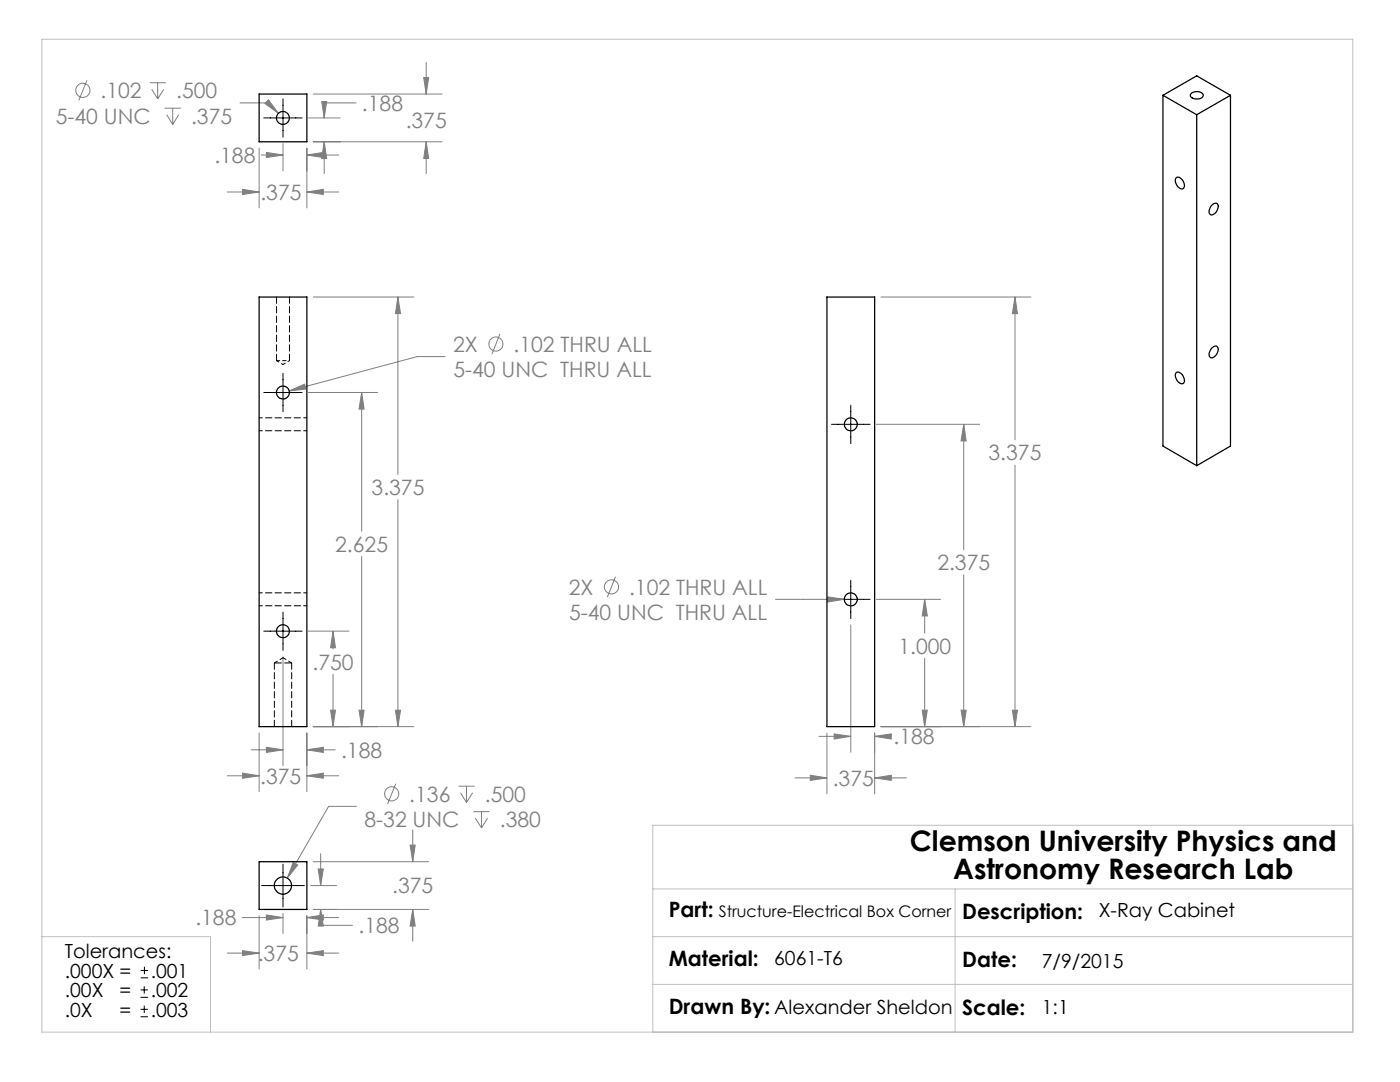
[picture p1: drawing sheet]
<svg xmlns="http://www.w3.org/2000/svg" width="279mm" height="216mm" viewBox="0 0 279 216" stroke-linecap="round" stroke-linejoin="round" font-family="sans-serif">
<g fill="none" stroke="#808080" stroke-width=".2">
<path d="M17.4 16l-1.7 4M29.9 16.5h3.2M30.3 17.8l1.2 1.9M31.5 16.5v3.2M32.7 17.8l-1.2 1.9M62.5 18.8h25.7M84.6 15.5h.9l-.4 3.3zM85.1 12.4v6.4M32.8 21.6h3.3M33.3 22.9l1.2 1.9M34.5 21.6v3.2M35.7 22.9l-1.2 1.9"/>
<path d="M45.4 38.3h6.3M47.9 20.5h5.6l2.1 2.1M48.4 37.8l3.3 .5-3.3 .5zM51.7 29.6v11.9M52.1 30.9h4.4M52.8 20.6l.8-.7 2 2.7zM53.2 30.4l3.3 .5-3.3 .5zM56.5 28.6v5.5M61.2 30.9l3.3-.5v1zM61.2 38.3l3.3-.5v1zM61.2 29.6v11.9M61.2 30.9h6.4"/>
<path d="M61.2 38.3h6.4M61.6 23.5h6.3M62.5 28.3h25.7M64.2 20.2h1l-.5 3.3zM64.7 28.3l.5 3.3h-1zM64.7 28.3v6.3M71 20.5h-6.3v3M85.1 28.3l.4 3.3h-.9zM85.1 28.3v6.3M62.5 59.3h20.1M79.4 59.3l.5 3.3h-1zM79.4 59.3v35.4"/>
<path d="M175.8 59.3h29.9M202.6 59.3l.5 3.3h-1.1zM202.6 59.3v28.5M57.7 78l3.1-1.3 .2 .9zM61.6 78.3h13.8M72.2 78.3l.5 3.3h-1.1zM72.2 78.3v27.7M88.8 71.2h-5.5l-25.6 6.8M99.8 66.6l-1.6 4.1M79.4 99.7v45.3M174.9 84.7h20.6M192.3 84.7l.5 3.3h-1z"/>
<path d="M192.3 84.7v25M202.6 92.8v52.2M72.2 111.1v33.9M122.8 115.1l-1.6 4M154.8 119.6h13.7M165.2 119.1l3.3 .5-3.3 .5zM174.9 119.6h12.8M184.5 119.6l.6 3.3h-1.1zM184.5 119.6v6.7M192.3 114.7v30.3M56.5 131.1v21.7M61.6 125.9h8"/>
<path d="M66.5 125.9l.5 3.4h-1zM66.5 125.9v3.6M66.5 134.5v10.5M169.8 124.7v25.4M184.5 131.4v13.6M45.4 154.8h6.3M48.4 154.3l3.3 .5-3.3 .5zM50.1 149.6h6.4M51.7 146.3v11.7M53.2 149.1l3.3 .5-3.3 .5zM61.2 149.6l3.3-.5v1zM61.2 154.8l3.3-.5v1z"/>
<path d="M61.2 146.3v11.7M61.2 149.6h5.7M61.2 154.8h6.4M62.5 145h20.1M66 141.7h1l-.5 3.3zM71.6 141.7h1.1l-.5 3.3zM78.9 141.7h1l-.5 3.3zM79 156.4l-1.6 4M91.5 156.9h3.2M91.9 158.2l1.2 1.9M93.1 156.9v3.2M94.3 158.2l-1.2 1.9"/>
<path d="M158.7 155.2h6.3M161.7 154.7l3.3 .5-3.3 .5zM163.4 146.9h6.4M165 146.3v12.1M166.5 146.4l3.3 .5-3.3 .6zM174.6 146.9l3.3-.5v1.1zM174.6 155.2l3.3-.5v1zM174.6 146.3v12.1M174.6 146.9h2.5M174.6 155.2h6.3M175.8 145h29.9M184 141.7h1.1l-.6 3.3z"/>
<path d="M191.8 141.7h1l-.5 3.3zM202 141.7h1.1l-.5 3.3zM58.5 172.1l.9 .5-2.1 2.6zM62 176.7h5.2M62.5 171.9h23M63.5 173.4h1l-.5 3.3zM64 170.4v6.3M71.1 160.9h-5.5l-8.3 14.3M81.8 168.6h1.1l-.5 3.3zM82.4 165.6v6.3M94.5 162h3.2M94.9 163.3l1.2 1.9"/>
<path d="M96.1 162v3.2M97.3 163.3l-1.2 1.9M45.4 190.2h6.3M48.4 183.1h8.1M48.4 189.7l3.3 .5-3.3 .5zM51.7 182.7v10.7M53.2 182.6l3.3 .5-3.3 .5zM56.5 182.2v4.1M61.2 183.1l3.3-.5v1zM61.2 190.2l3.3-.5v1zM61.2 182.7v10.7M61.2 183.1h6.4"/>
<path d="M61.2 190.2h6.4M62.5 181.5h23M64 181.5l.5 3.3h-1zM64 181.5v3.1h6.3M82.4 181.5l.5 3.3h-1.1zM82.4 181.5v6.3"/>
<circle cx="16.5" cy="18" r="1.42"/>
<circle cx="99" cy="68.7" r="1.4"/>
<circle cx="122" cy="117.1" r="1.41"/>
<circle cx="78.2" cy="158.4" r="1.41"/>
</g>
<g fill="none" stroke="#000" stroke-width=".2">
<path d="M56.5 19.7v7.7M52.6 23.5h7.7M52.6 78.3h7.7M56.5 74.5v7.7M165.9 84.7h7.7M169.8 80.9v7.6M165.9 119.6h7.7M169.8 115.8v7.6M52.6 125.9h7.7M56.5 122.1v7.7M52.2 176.7h8.5M56.5 172.4v8.6"/>
<path d="M28 199h1.5M28 197.5h1.5M28.1 195.1h1.5M28.1 193.6h1.5M28.8 196.8v1.5M28.8 192.9v1.5M28 202.9h1.5M28 201.4h1.5M28.8 200.7v1.4"/>
</g>
<path d="M8.4 7.8h261.6v198.2h-261.6zM130.3 177.4h139.7M190.6 177.4v28.6M270 164.7h-139.7v41.3M8.4 186.9h33.6v19.1M130.3 186.9h139.7M130.3 196.4h139.7" fill="none" stroke="#c0c0c0" stroke-width=".2"/>
<path d="M53.2 149.1l3.3 .5-3.3 .5zM61.2 149.6l3.3-.5v1zM48.4 154.3l3.3 .5-3.3 .5zM61.2 154.8l3.3-.5v1zM66 141.7h1l-.5 3.3zM66.5 125.9l.5 3.4h-1zM71.6 141.7h1.1l-.5 3.3zM72.2 78.3l.5 3.3h-1.1zM79.4 59.3l.5 3.3h-1zM78.9 141.7h1l-.5 3.3zM57.7 78l3.3-.4-.2-.9zM64.7 28.3l.5 3.3h-1zM64.2 20.2h1l-.5 3.3zM85.1 28.3l.4 3.3h-.9zM84.6 15.5h.9l-.4 3.3zM61.2 30.9l3.3-.5v1zM53.2 30.4l3.3 .5-3.3 .5zM48.4 37.8l3.3 .5-3.3 .5zM61.2 38.3l3.3-.5v1zM52.8 20.6l2.8 2-2-2.7zM166.5 146.4l3.3 .5-3.3 .6zM174.6 146.9l3.3-.5v1.1zM161.7 154.7l3.3 .5-3.3 .5zM174.6 155.2l3.3-.5v1zM184 141.7h1.1l-.6 3.3zM184.5 119.6l.6 3.3h-1.1zM192.3 84.7l.5 3.3h-1zM191.8 141.7h1l-.5 3.3zM202.6 59.3l.5 3.3h-1.1zM202 141.7h1.1l-.5 3.3zM165.2 119.1v1l3.3-.5zM64 181.5l.5 3.3h-1zM63.5 173.4h1l-.5 3.3zM81.8 168.6h1.1l-.5 3.3zM82.4 181.5l.5 3.3h-1.1zM61.2 183.1l3.3-.5v1zM53.2 182.6l3.3 .5-3.3 .5zM61.2 190.2l3.3-.5v1zM48.4 189.7l3.3 .5-3.3 .5zM58.5 172.1l-1.2 3.1 2.1-2.6z" fill="#808080"/>
<g fill="none" stroke="#000" stroke-width=".25">
<path d="M51.7 18.8h9.5v9.5h-9.5zM232.1 19l6.7 3.9M232.1 19l6.7-3.9 6.8 3.9M232.1 19v70l6.7 3.9M237.6 18.8a1.6 1.6 0 0 1 2.5 .2 1.46 1.46 0 0 1-2.2 .5l-.3-.2zM245.6 19l-6.8 3.9M245.6 19v70l-6.8 3.9M234.7 35.5a1.14 1.14 0 0 1 1.6 1 .71 .71 0 0 1-.2 1.1 .71 .71 0 0 1-1-.3 1.57 1.57 0 0 1-.4-1.8zM238.8 22.9v70M51.7 59.3h9.5v85.7h-9.5zM165 59.3h9.6v85.7h-9.6zM241.9 40.9a.66 .66 0 0 1 .7-.4 .66 .66 0 0 1 .5 .7 1.57 1.57 0 0 1-1.6 1.6 1.38 1.38 0 0 1 .4-1.9z"/>
<path d="M234.8 74.3a1.53 1.53 0 0 1 1.5 2 .83 .83 0 0 1-1.4-.3 1.3 1.3 0 0 1-.1-1.7zM241.9 69.4l.2-.1a.66 .66 0 0 1 .9 0 .66 .66 0 0 1 0 .9 1.14 1.14 0 0 1-1.6 1 1.57 1.57 0 0 1 .5-1.8zM51.7 171.9h9.5v9.6h-9.5z"/>
<circle cx="56.4" cy="23.5" r="1.29"/>
<circle cx="56.5" cy="78.3" r="1.3"/>
<circle cx="169.8" cy="84.7" r="1.31"/>
<circle cx="169.8" cy="119.6" r="1.31"/>
<circle cx="56.5" cy="126" r="1.3"/>
<circle cx="56.5" cy="176.7" r="1.72"/>
</g>
<path d="M58.2 132.3h-3.4" fill="none" stroke="#000" stroke-width=".2" stroke-dasharray="1.3 .6" stroke-dashoffset="-.1"/>
<path d="M55.2 72h1.3M56.5 72h1.3M51.7 85.9h9.5M61.2 83.4h-9.5M61.2 118.3h-9.5M51.7 120.9h9.5M56.5 131.2l-1.7 1.1M58.2 132.3l-1.7-1.1" fill="none" stroke="#000" stroke-width=".2" stroke-dasharray="1.3 .6" stroke-dashoffset=".6"/>
<path d="M55.2 59.3v12.7M57.8 72v-12.7M54.8 132.3v12.7M58.2 145v-12.7" fill="none" stroke="#000" stroke-width=".2" stroke-dasharray="1.3 .6"/>
<path d="M55.2 72l1.3 .7M56.5 72.7l1.3-.7" fill="none" stroke="#000" stroke-width=".2" stroke-dasharray="1.3 .6" stroke-dashoffset=".8"/>
<g font-size="5.6">
<text x="181.6" y="169.8">Clemson University Physics and</text>
<text x="190.2" y="175.5">Astronomy Research Lab</text>
</g>
<g font-size="4.2" fill="#808080">
<text x="20.1" y="19.6">.102</text>
<text x="35.2" y="19.6">.500</text>
<text x="72.2" y="22.1">.188</text>
<text x="11.1" y="24.6">5-40 UNC</text>
<text x="38.1" y="24.6">.375</text>
<text x="81" y="25.5">.375</text>
<text x="42.8" y="32.5">.188</text>
<text x="52" y="39.9">.375</text>
<text x="90.4" y="70.2">2X</text>
<text x="102.5" y="70.2">.102 THRU ALL</text>
<text x="90.5" y="75.3">5-40 UNC THRU ALL</text>
<text x="197.3" y="91.9">3.375</text>
<text x="74.2" y="98.8">3.375</text>
<text x="66.9" y="110.1">2.625</text>
<text x="187.1" y="113.8">2.375</text>
<text x="113.5" y="118.6">2X</text>
<text x="125.6" y="118.6">.102 THRU ALL</text>
<text x="113.6" y="123.7">5-40 UNC THRU ALL</text>
<text x="179.3" y="130.4">1.000</text>
<text x="62.4" y="133.6">.750</text>
<text x="178.3" y="148.5">.188</text>
<text x="68.1" y="151.2">.188</text>
<text x="51.9" y="156.4">.375</text>
<text x="81.7" y="159.9">.136</text>
<text x="96.8" y="159.9">.500</text>
<text x="166.2" y="156.8">.375</text>
<text x="72.7" y="165">8-32 UNC</text>
<text x="99.8" y="165">.380</text>
<text x="78.3" y="178.1">.375</text>
<text x="39" y="184.7">.188</text>
<text x="51.4" y="191.8">.375</text>
<text x="71.6" y="186.2">.188</text>
</g>
<g font-size="4.2">
<text x="133.5" y="183.1">Part:</text>
<text x="192" y="183.3">Description:</text>
<text x="133.5" y="192.7">Material:</text>
<text x="192" y="192.9">Date:</text>
<text x="133.5" y="202.3">Drawn By: Alexander Sheldon</text>
<text x="192" y="202.5">Scale:</text>
</g>
<g font-size="3.9">
<text x="219.3" y="183.1">X-Ray Cabinet</text>
<text x="12.9" y="191.2">Tolerances:</text>
<text x="12.9" y="195.1">.000X =</text>
<text x="30.1" y="195.1">.001</text>
<text x="154.5" y="192.5">6061-T6</text>
<text x="207.9" y="193.1">7/9/2015</text>
<text x="12.9" y="199">.00X</text>
<text x="12.9" y="202.8">.0X</text>
<text x="23.9" y="202.8">=</text>
<text x="23.9" y="199">=</text>
<text x="30.1" y="202.8">.003</text>
<text x="30.1" y="199">.002</text>
<text x="207.9" y="202.3">1:1</text>
</g>
<text font-size="3.2" x="143.5" y="183.1">Structure-Electrical Box Corner</text>
</svg>
